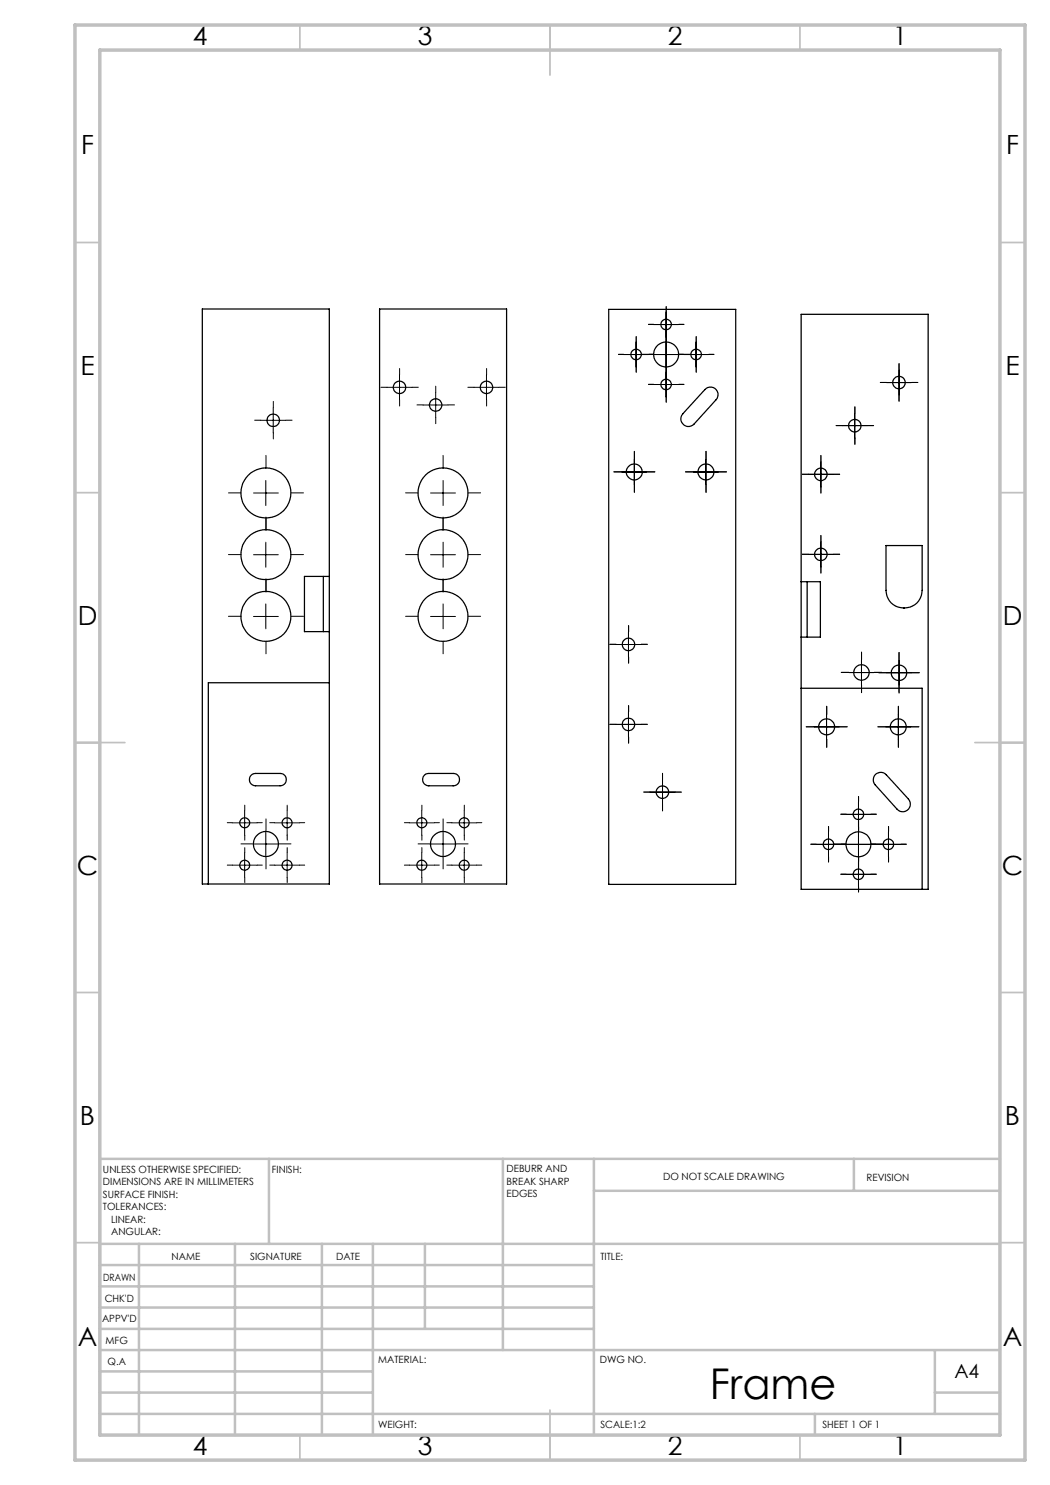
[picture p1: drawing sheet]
<svg xmlns="http://www.w3.org/2000/svg" width="210mm" height="297mm" viewBox="0 0 210 297" stroke-linecap="round" stroke-linejoin="round" font-family="sans-serif">
<g fill="none" stroke="#000" stroke-width=".2" stroke-dasharray="15.2 1.3 1.3 1.3">
<path d="M77.4 77.5h-1.2M79.9 75v-1.3M79.9 80v1.2M82.4 77.5h1.3M87.1 78.5v-1.3M94.8 77.5h-1.2M97.3 75v-1.3M97.3 80v1.2M99.8 77.5h1.3M124.7 70.9h-1M127.2 68.4v-1.1M127.2 73.4v1"/>
<path d="M129.7 70.9h1.1M130.7 64.9h-1M130.7 70.9h-2.5M130.7 76.9h-1M133.2 62.4v-1.1M133.2 67.4v1M133.2 68.4v-2.5M133.2 73.4v2.5M133.2 74.4v-1.1M133.2 79.4v1M135.7 64.9h1.1M135.7 70.9h2.5"/>
<path d="M135.7 76.9h1.1M136.7 70.9h-1M139.2 68.4v-1.1M139.2 73.4v1M141.7 70.9h1.1M177.3 76.5h-1.2M179.8 74v-1.3M179.8 79v1.2M182.3 76.5h1.3M48.2 98.6h-2.5M52.2 84h-1.3M53.2 93.6v-2.5"/>
<path d="M54.7 81.5v-1.2M54.7 86.5v1.3M57.2 84h1.2M58.2 98.6h2.5M83.6 98.6h-2.5M84.6 81h-1.2M87.1 83.5v1.2M88.6 93.6v-2.5M89.6 81h1.3M93.6 98.6h2.5M124.4 94.4h-1.6M126.9 91.9v-1.6"/>
<path d="M126.9 96.9v1.6M129.4 94.4h1.6M138.7 94.4h-1.6M141.2 91.9v-1.6M141.2 96.9v1.6M143.7 94.4h1.6M161.7 94.9h-1.3M164.2 92.4v-1.3M164.2 97.4v1.2M166.7 94.9h1.2M168.5 85.1h-1.3M171 82.6v-1.2"/>
<path d="M171 87.6v1.3M173.5 85.1h1.2M48.2 110.9h-2.5M53.2 118.3v-2.5M53.2 105.9v-2.5M53.2 115.9v2.5M53.2 103.6v2.5M58.2 110.9h2.5M83.6 110.9h-2.5M88.6 118.3v-2.5M88.6 105.9v-2.5M88.6 115.9v2.5"/>
<path d="M88.6 103.6v2.5M93.6 110.9h2.5M161.7 110.9h-1.3M164.2 108.4v-1.3M164.2 113.4v1.2M166.7 110.9h1.2M48.2 123.3h-2.5M53.2 128.3v2.5M58.2 123.3h2.5M83.6 123.3h-2.5M88.6 128.3v2.5M93.6 123.3h2.5"/>
<path d="M123.2 128.9h-1.2M125.7 126.4v-1.3M125.7 131.4v1.2M128.2 128.9h1.3M169.8 134.5h-1.5M172.3 132v-1.6M172.3 137v1.5M174.8 134.5h1.6M177.3 134.5h-1.5M179.8 132v-1.5M179.8 137v1.6M182.3 134.5h1.6"/>
<path d="M123.2 144.9h-1.2M125.7 142.4v-1.3M125.7 147.4v1.2M128.2 144.9h1.3M130 158.4h-1.2M132.5 155.9v-1.2M135 158.4h1.3M162.8 145.4h-1.6M165.3 142.9v-1.6M165.3 147.9v1.6M167.8 145.4h1.6M177.2 145.4h-1.6"/>
<path d="M179.7 142.9v-1.6M179.7 147.9v1.6M182.2 145.4h1.6M46.5 173h-1M46.5 164.5h-1M49 170.5v-1M49 175.5v1M49 162v-1M49 167v1M50.7 168.8h-2.5M51.5 173h1M51.5 164.5h1"/>
<path d="M53.2 166.3v-2.5M53.2 171.3v2.5M54.9 164.5h-1M54.9 173h-1M55.7 168.8h2.5M57.4 162v-1M57.4 167v1M57.4 170.5v-1M57.4 175.5v1M59.9 164.5h1M59.9 173h1M81.9 164.5h-1"/>
<path d="M81.9 173h-1M84.4 162v-1M84.4 167v1M84.4 170.5v-1M84.4 175.5v1M86.1 168.8h-2.5M86.9 164.5h1M86.9 173h1M88.6 166.3v-2.5M88.6 171.3v2.5M90.4 173h-1M90.4 164.5h-1"/>
<path d="M91.1 168.8h2.5M92.9 170.5v-1M92.9 175.5v1M92.9 162v-1M92.9 167v1M95.4 173h1M95.4 164.5h1M132.5 160.9v1.3M163.2 168.8h-1M165.7 166.3v-1M165.7 171.3v1.1M168.2 168.8h1.1"/>
<path d="M169.2 174.8h-1M169.2 168.8h-2.5M169.2 162.8h-1M171.7 172.3v-1M171.7 177.3v1.1M171.7 166.3v-2.5M171.7 171.3v2.5M171.7 160.3v-1M171.7 165.3v1.1M174.2 174.8h1.1M174.2 168.8h2.5M174.2 162.8h1.1"/>
<path d="M175.2 168.8h-1M177.7 166.3v-1M177.7 171.3v1.1M180.2 168.8h1.1"/>
</g>
<g fill="none" stroke="#000" stroke-width=".2">
<path d="M77.4 77.5h5M79.9 75v5M87.1 78.5v5M94.8 77.5h5M97.3 75v5M124.7 70.9h5M127.2 68.4v5M130.7 70.9h5M130.7 64.9h5M130.7 76.9h5M133.2 62.4v5M133.2 68.4v5"/>
<path d="M133.2 74.4v5M136.7 70.9h5M139.2 68.4v5M177.3 76.5h5M179.8 74v5M50.7 98.6h5M52.1 84.1h5.1M53.2 96.1v5M54.6 81.6v5M84.6 81h5M86.1 98.6h5M88.6 96.1v5"/>
<path d="M124.4 94.4h5M126.9 91.9v5M138.7 94.4h5M141.2 91.9v5M161.7 94.9h5M164.2 92.4v5M168.5 85.1h5M171 82.7v4.9M50.7 110.9h5M53.2 108.4v5M86.1 110.9h5M88.6 108.4v5"/>
<path d="M161.7 110.9h5M164.2 108.4v5M50.7 123.3h5M53.2 120.8v5M86.1 123.3h5M88.6 120.8v5M123.2 128.9h5M125.7 126.4v5M169.8 134.5h5M172.3 132v5M177.3 134.5h5M179.8 132.1v5"/>
<path d="M123.2 144.9h5M125.7 142.4v5M130 158.4h5M132.5 155.9v5M162.8 145.4h5M165.3 142.9v5M177.2 145.4h5M179.7 142.9v5M46.4 164.6h5M46.4 173h5M48.9 162.1v5M48.9 170.5v5"/>
<path d="M50.7 168.8h5M53.2 166.3v5M54.9 164.6h5M54.9 173h5M57.4 162.1v5M57.4 170.5v5M81.8 164.6h5.1M81.8 173h5.1M84.3 162.1v5M84.3 170.5v5M86.1 168.8h5M88.6 166.3v5"/>
<path d="M90.3 164.6h5.1M90.3 173h5.1M92.9 162.1v5M92.9 170.5v5M163.2 168.9h5M165.7 166.4v5M169.2 168.9h5M169.2 174.9h5M169.2 162.9h5M171.7 160.4v5M171.7 166.4v5M171.7 172.4v5"/>
<path d="M175.2 168.9h5M177.7 166.4v5"/>
</g>
<g fill="none" stroke="#c0c0c0" stroke-width=".35">
<path d="M60 5v5M110 5v10M160 5v5M15 48.5h5M200 48.5h5M15 98.5h5M200 98.5h5M15 148.5h10M195 148.5h10M15 198.5h5M200 198.5h5M15 248.5h5"/>
<path d="M200 248.5h5M60 287v5M110 282v10M160 287v5"/>
</g>
<g fill="none" stroke="#c0c0c0" stroke-width=".5">
<path d="M53.8 231.8v17M100.6 231.8v38.2M118.8 231.8v55.2M118.8 238.2h81.2M170.8 231.8v6.4M200 231.8h-180v55.2M20 248.8h180M20 257.3h98.8M20 253h98.8M27.8 248.8v38.2M47 248.8v38.2M64.4 248.8v38.2"/>
<path d="M74.6 248.8v38.2M85 248.8v17M20 265.8h98.8M20 261.5h98.8M20 278.5h54.6M20 274.3h54.6M20 270h180M187 278.5h13M187 270v12.8M20 282.8h180M163 282.8v4.2"/>
</g>
<path d="M15 5h190v287h-190zM20 10h180v277h-180z" fill="none" stroke="#c0c0c0" stroke-width=".7"/>
<g fill="none" stroke="#000" stroke-width=".25">
<path d="M40.5 61.8h25.4v115h-25.4zM75.9 61.8h25.4v115h-25.4zM121.7 61.9h25.4v115h-25.4zM141 77.9a1.51 1.51 0 0 1 2.1-.1 1.51 1.51 0 0 1 .1 2.1l-4.4 4.9a1.52 1.52 0 0 1-2.1 .1 1.52 1.52 0 0 1-.1-2.1zM160.2 62.9h25.4v115h-25.4zM64.7 115.3v11M65.9 115.3h-5v11h5M160.2 116.3h3.9v11.1h-3.9M161.4 116.3v11.1M177.2 109.1h7.2v9a3.6 3.6 0 0 1-3.6 3.5 3.6 3.6 0 0 1-3.6-3.5zM65.9 136.6h-24.2v40.2M160.2 137.7h24.2v40.2"/>
<path d="M50.2 155l.3-.2 .6-.1h4.9a1.23 1.23 0 0 1 1.3 1.2 1.23 1.23 0 0 1-1.3 1.3h-4.9a1.24 1.24 0 0 1-1.1-.8 1.24 1.24 0 0 1 .2-1.4zM84.9 155l.2-.2 .7-.1h4.9a1.23 1.23 0 0 1 1.2 1.2 1.23 1.23 0 0 1-1.2 1.3h-4.9a1.24 1.24 0 0 1-1.2-.8 1.24 1.24 0 0 1 .3-1.4zM175 155a1.52 1.52 0 0 1 2.3 0l4.4 4.8a1.52 1.52 0 0 1-.1 2.2 1.52 1.52 0 0 1-2.2-.1l-4.4-4.9a1.55 1.55 0 0 1 0-2z"/>
<circle cx="79.9" cy="77.5" r="1.25"/>
<circle cx="97.3" cy="77.5" r="1.25"/>
<circle cx="127.2" cy="70.9" r="1.05"/>
<circle cx="133.2" cy="76.9" r="1.05"/>
<circle cx="133.2" cy="64.9" r="1.04"/>
<circle cx="133.2" cy="70.9" r="2.51"/>
<circle cx="139.2" cy="70.9" r="1.06"/>
<circle cx="179.8" cy="76.5" r="1.24"/>
<circle cx="53.2" cy="98.6" r="5"/>
<circle cx="54.7" cy="84.1" r="1.25"/>
<circle cx="87.1" cy="81" r="1.24"/>
<circle cx="88.6" cy="98.6" r="5"/>
<circle cx="126.9" cy="94.4" r="1.59"/>
<circle cx="141.2" cy="94.4" r="1.59"/>
<circle cx="164.2" cy="94.9" r="1.24"/>
<circle cx="171" cy="85.1" r="1.25"/>
<circle cx="53.2" cy="110.9" r="5"/>
<circle cx="88.6" cy="110.9" r="5"/>
<circle cx="164.2" cy="110.9" r="1.24"/>
<circle cx="53.2" cy="123.3" r="5"/>
<circle cx="88.6" cy="123.3" r="5"/>
<circle cx="125.7" cy="128.9" r="1.25"/>
<circle cx="172.3" cy="134.5" r="1.55"/>
<circle cx="179.8" cy="134.5" r="1.55"/>
<circle cx="125.7" cy="144.9" r="1.27"/>
<circle cx="132.5" cy="158.4" r="1.26"/>
<circle cx="165.3" cy="145.4" r="1.6"/>
<circle cx="179.7" cy="145.4" r="1.6"/>
<circle cx="48.9" cy="173.1" r="1"/>
<circle cx="48.9" cy="164.6" r=".99"/>
<circle cx="53.2" cy="168.8" r="2.51"/>
<circle cx="57.4" cy="173.1" r="1"/>
<circle cx="57.4" cy="164.6" r=".99"/>
<circle cx="84.4" cy="164.5" r="1"/>
<circle cx="84.4" cy="173" r=".99"/>
<circle cx="88.6" cy="168.8" r="2.51"/>
<circle cx="92.8" cy="173" r=".99"/>
<circle cx="92.8" cy="164.5" r="1"/>
<circle cx="165.7" cy="168.9" r="1.05"/>
<circle cx="171.7" cy="168.9" r="2.51"/>
<circle cx="171.7" cy="162.9" r="1.04"/>
<circle cx="171.7" cy="174.9" r="1.05"/>
<circle cx="177.7" cy="168.9" r="1.05"/>
</g>
<text font-size="8.5" x="142" y="279.7">Frame</text>
<g font-size="5.3">
<text x="38.5" y="9">4</text>
<text x="83.5" y="9">3</text>
<text x="133.6" y="9">2</text>
<text x="178.6" y="9">1</text>
<text x="16.2" y="30.8">F</text>
<text x="201.2" y="30.8">F</text>
<text x="16.1" y="75">E</text>
<text x="201.1" y="75">E</text>
<text x="15.5" y="125">D</text>
<text x="200.5" y="125">D</text>
<text x="15.4" y="175">C</text>
<text x="200.4" y="175">C</text>
<text x="16" y="225">B</text>
<text x="201" y="225">B</text>
<text x="15.5" y="269.3">A</text>
<text x="200.5" y="269.3">A</text>
<text x="38.5" y="291">4</text>
<text x="83.5" y="291">3</text>
<text x="133.6" y="291">2</text>
<text x="178.6" y="291">1</text>
</g>
<text font-size="3.9" x="190.9" y="275.5">A4</text>
<g font-size="2">
<text x="20.6" y="234.6">UNLESS OTHERWISE SPECIFIED:</text>
<text x="20.6" y="237.1">DIMENSIONS ARE IN MILLIMETERS</text>
<text x="20.6" y="239.6">SURFACE FINISH:</text>
<text x="54.4" y="234.6">FINISH:</text>
<text x="101.3" y="234.5">DEBURR AND</text>
<text x="101.3" y="237">BREAK SHARP</text>
<text x="101.3" y="239.5">EDGES</text>
<text x="132.6" y="236">DO NOT SCALE DRAWING</text>
<text x="173.3" y="236.2">REVISION</text>
<text x="20.6" y="242.1">TOLERANCES:</text>
<text x="22.2" y="244.6">LINEAR:</text>
<text x="22.2" y="247.1">ANGULAR:</text>
<text x="34.3" y="252">NAME</text>
<text x="50" y="251.9">SIGNATURE</text>
<text x="67.2" y="251.9">DATE</text>
<text x="120.1" y="251.9">TITLE:</text>
<text x="20.6" y="256.1">DRAWN</text>
<text x="20.9" y="260.3">CHK'D</text>
<text x="20.4" y="264.4">APPV'D</text>
<text x="21.1" y="268.8">MFG</text>
<text x="21.5" y="273">Q.A</text>
<text x="75.6" y="272.5">MATERIAL:</text>
<text x="120" y="272.5">DWG NO.</text>
<text x="75.6" y="285.5">WEIGHT:</text>
<text x="120.1" y="285.6">SCALE:1:2</text>
<text x="164.5" y="285.6">SHEET 1 OF 1</text>
</g>
</svg>
